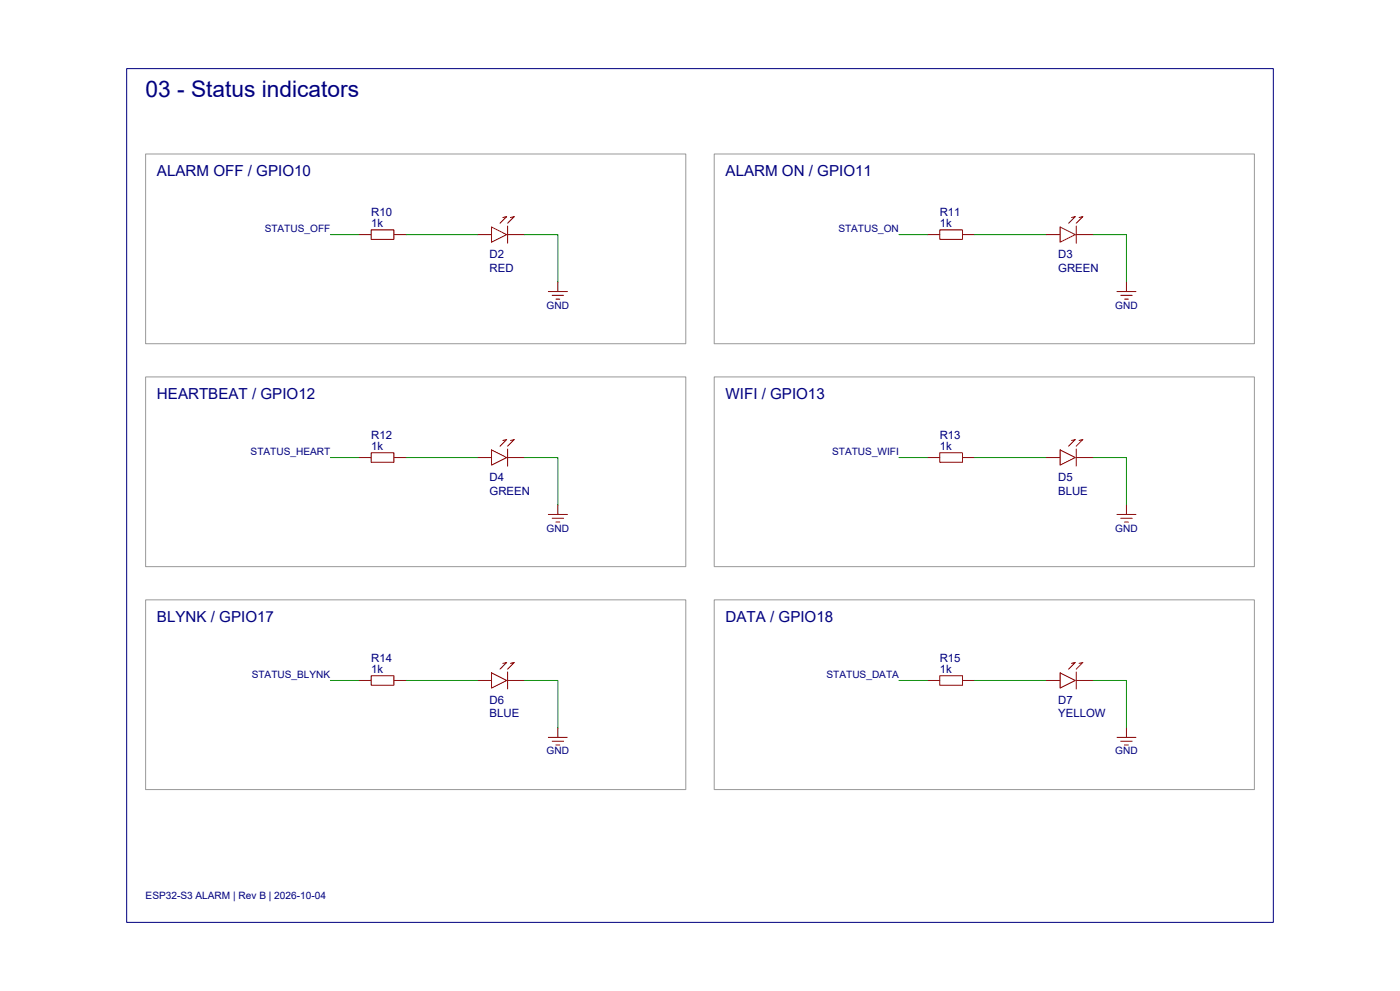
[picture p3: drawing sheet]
<svg xmlns="http://www.w3.org/2000/svg" width="420mm" height="297mm" viewBox="0 0 420 297" stroke-linecap="round" stroke-linejoin="round" font-family="sans-serif">
<path d="M38 20.6h344v255.8h-344z" fill="none" stroke="#000080" stroke-width=".3"/>
<path d="M43.7 46.2h162v56.8h-162zM214.3 46.2h162v56.8h-162zM43.7 113h162v56.8h-162zM214.3 113h162v56.8h-162zM43.7 179.8h162v56.8h-162zM214.3 179.8h162v56.8h-162z" fill="none" stroke="#999" stroke-width=".3"/>
<g fill="none" stroke="#800" stroke-width=".3">
<path d="M107.7 70.3h3.6M111.3 68.9h6.9v2.8h-6.9zM118.2 70.3h3.7M143.2 70.3h4.3M147.5 68l4.5 2.3-4.5 2.3zM150.9 65.2l1.1-.3-2 2M152.3 70.3h5.1M152.3 67.8v5.1M153.1 65.2l1.2-.3-2 2M278.2 70.3h3.7M281.9 68.9h6.9v2.8h-6.9zM288.8 70.3h3.6"/>
<path d="M313.8 70.3h4.2M318 68l4.6 2.3-4.6 2.3zM321.4 65.2l1.2-.3-2 2M322.9 70.3h5.1M322.9 67.8v5.1M323.7 65.2l1.2-.3-2 2M164.5 87.4h5.7M165.6 88.5h3.5M166.8 89.6h1.1M167.4 84.5v2.9M335.1 87.4h5.7M336.2 88.5h3.4"/>
<path d="M337.4 89.6h1.1M337.9 84.5v2.9M107.7 137.1h3.6M111.3 135.7h6.9v2.8h-6.9zM118.2 137.1h3.7M143.2 137.1h4.3M147.5 134.9l4.5 2.2-4.5 2.3zM150.9 132l1.1-.3-2 2M152.3 134.6v5.1M152.3 137.1h5.1M153.1 132l1.2-.3-2 2M278.2 137.1h3.7"/>
<path d="M281.9 135.7h6.9v2.8h-6.9zM288.8 137.1h3.6M313.8 137.1h4.2M318 134.9l4.6 2.2-4.6 2.3zM321.4 132l1.2-.3-2 2M322.9 134.6v5.1M322.9 137.1h5.1M323.7 132l1.2-.3-2 2M164.5 154.2h5.7M165.6 155.3h3.5M166.8 156.5h1.1M167.4 151.3v2.9"/>
<path d="M335.1 154.2h5.7M336.2 155.3h3.4M337.4 156.5h1.1M337.9 151.3v2.9M150.9 198.8l1.1-.3-2 2M153.1 198.8l1.2-.3-2 2M321.4 198.8l1.2-.3-2 2M323.7 198.8l1.2-.3-2 2M107.7 203.9h3.6M111.3 202.5h6.9v2.9h-6.9zM118.2 203.9h3.7M143.2 203.9h4.3"/>
<path d="M147.5 201.7l4.5 2.2-4.5 2.3zM152.3 201.4v5.1M152.3 203.9h5.1M167.4 218.2v2.8M278.2 203.9h3.7M281.9 202.5h6.9v2.9h-6.9zM288.8 203.9h3.6M313.8 203.9h4.2M318 201.7l4.6 2.2-4.6 2.3zM322.9 201.4v5.1M322.9 203.9h5.1M337.9 218.2v2.8"/>
<path d="M164.5 221h5.7M165.6 222.1h3.5M166.8 223.3h1.1M335.1 221h5.7M336.2 222.1h3.4M337.4 223.3h1.1"/>
</g>
<g fill="none" stroke="#080" stroke-width=".3">
<path d="M99.1 70.3h8.6M121.9 70.3h21.3M157.4 70.3h10v14.2M269.7 70.3h8.5M292.4 70.3h21.4M328 70.3h9.9v14.2M99.1 137.1h8.6M121.9 137.1h21.3M157.4 137.1h10v14.2M269.7 137.1h8.5M292.4 137.1h21.4M328 137.1h9.9v14.2"/>
<path d="M99.1 203.9h8.6M121.9 203.9h21.3M157.4 203.9h10v14.3M269.7 203.9h8.5M292.4 203.9h21.4M328 203.9h9.9v14.3"/>
</g>
<text font-size="6.8" fill="#000080" x="43.7" y="29.1">03 - Status indicators</text>
<g font-size="4.5" fill="#000080">
<text x="47.1" y="52.7">ALARM OFF / GPIO10</text>
<text x="217.7" y="52.7">ALARM ON / GPIO11</text>
<text x="47.1" y="119.5">HEARTBEAT / GPIO12</text>
<text x="217.7" y="119.5">WIFI / GPIO13</text>
<text x="47.1" y="186.3">BLYNK / GPIO17</text>
<text x="217.7" y="186.3">DATA / GPIO18</text>
</g>
<g font-size="3.4" fill="#000080">
<text x="111.3" y="64.6">R10</text>
<text x="281.9" y="64.6">R11</text>
<text x="111.3" y="68">1k</text>
<text x="281.9" y="68">1k</text>
<text x="146.9" y="77.4">D2</text>
<text x="317.5" y="77.4">D3</text>
<text x="146.9" y="81.4">RED</text>
<text x="317.5" y="81.4">GREEN</text>
<text x="111.3" y="131.4">R12</text>
<text x="281.9" y="131.4">R13</text>
<text x="111.3" y="134.9">1k</text>
<text x="281.9" y="134.9">1k</text>
<text x="146.9" y="148.2">GREEN</text>
<text x="146.9" y="144.2">D4</text>
<text x="317.5" y="148.2">BLUE</text>
<text x="317.5" y="144.2">D5</text>
<text x="111.3" y="201.7">1k</text>
<text x="111.3" y="198.3">R14</text>
<text x="281.9" y="201.7">1k</text>
<text x="281.9" y="198.3">R15</text>
<text x="146.9" y="215">BLUE</text>
<text x="146.9" y="211">D6</text>
<text x="317.5" y="215">YELLOW</text>
<text x="317.5" y="211">D7</text>
</g>
<g font-size="3" fill="#000080">
<text x="79.4" y="69.5">STATUS_OFF</text>
<text x="251.5" y="69.5">STATUS_ON</text>
<text x="164" y="92.5">GND</text>
<text x="334.6" y="92.5">GND</text>
<text x="75.2" y="136.3">STATUS_HEART</text>
<text x="249.7" y="136.3">STATUS_WIFI</text>
<text x="164" y="159.3">GND</text>
<text x="334.6" y="159.3">GND</text>
<text x="75.5" y="203.1">STATUS_BLYNK</text>
<text x="248" y="203.1">STATUS_DATA</text>
<text x="164" y="226.1">GND</text>
<text x="334.6" y="226.1">GND</text>
<text x="43.7" y="269.3">ESP32-S3 ALARM | Rev B | 2026-10-04</text>
</g>
</svg>
